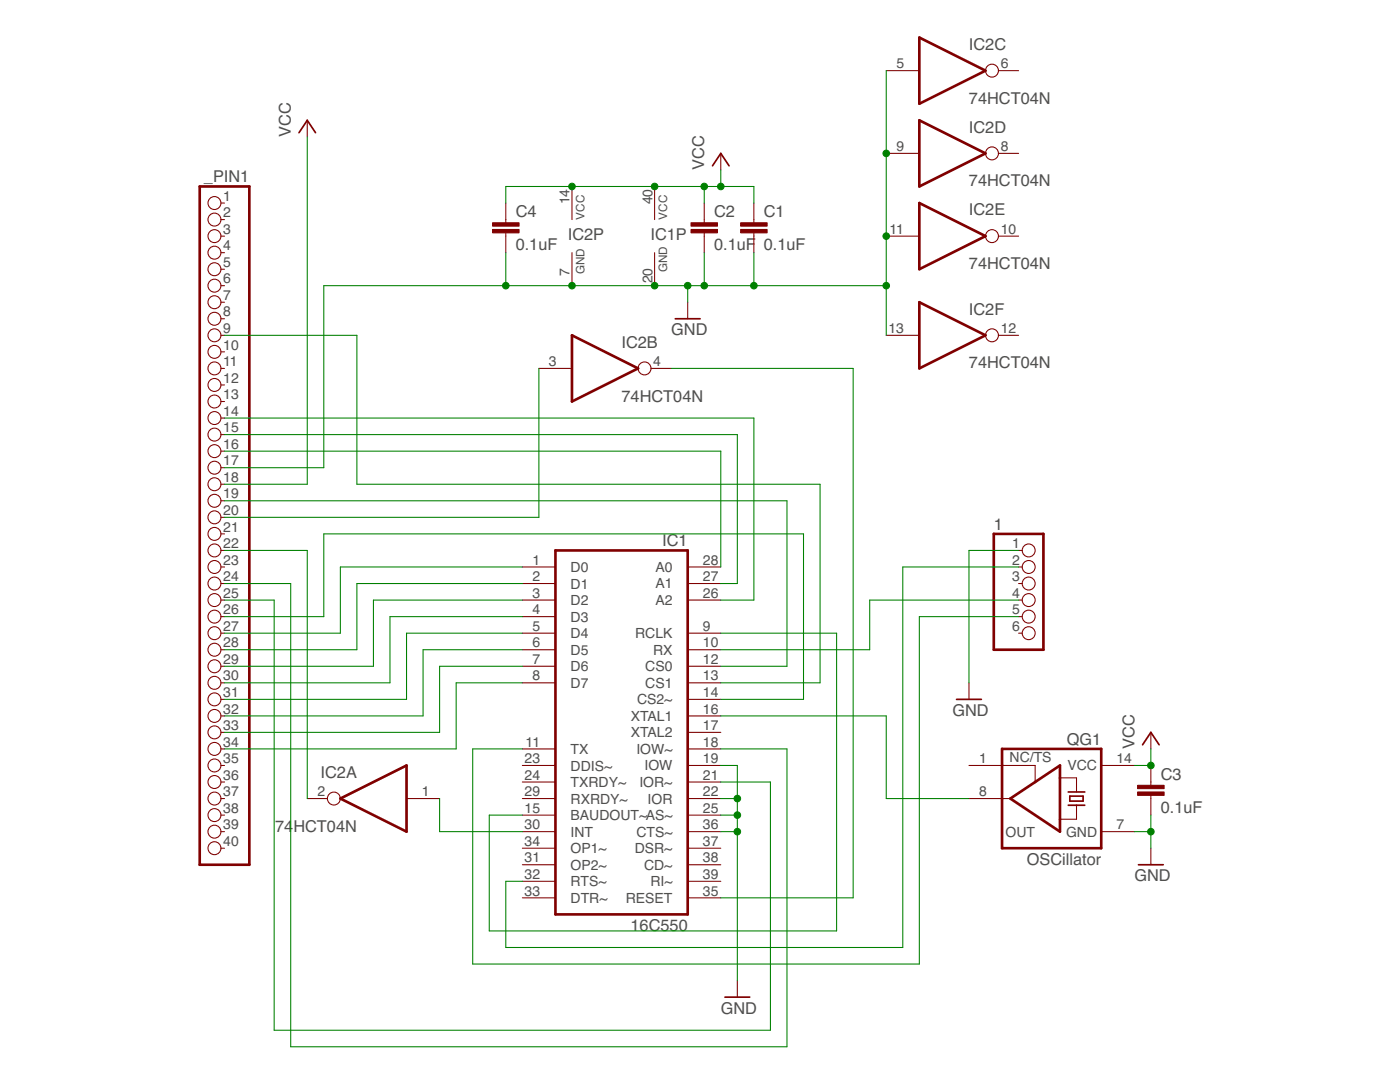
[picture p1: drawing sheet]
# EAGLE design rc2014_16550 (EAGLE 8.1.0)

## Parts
1  PINHD-1X6  [1X06]
_PIN1  PINHD-1X40  [1X40]
C1  0.1uF  C-EU050-024X044  [C050-024X044]
C2  0.1uF  C-EU050-024X044  [C050-024X044]
C3  0.1uF  C-EU050-024X044  [C050-024X044]
C4  0.1uF  C-EU050-024X044  [C050-024X044]
IC1  16C550  XR-16C550P  [DIL40]
IC2  74HCT04N  [DIL14]
QG1  OSCillator  XO-14  [DIL14S]

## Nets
/INT: _PIN1.22 IC2.2(A:O)
/IORQ: _PIN1.26 IC1.14(CS2~)
/M1: _PIN1.19 IC1.12(CS0)
/RD: _PIN1.25 IC1.21(IOR~)
/RST: _PIN1.20 IC2.3(B:I)
/RTS: 1.2 IC1.32(RTS~)
/WR: _PIN1.24 IC1.18(IOW~)
A0: _PIN1.16 IC1.28(A0)
A1: _PIN1.15 IC1.27(A1)
A2: _PIN1.14 IC1.26(A2)
A7: _PIN1.9 IC1.13(CS1)
D0: _PIN1.27 IC1.1(D0)
D1: _PIN1.28 IC1.2(D1)
D2: _PIN1.29 IC1.3(D2)
D3: _PIN1.30 IC1.4(D3)
D4: _PIN1.31 IC1.5(D4)
D5: _PIN1.32 IC1.6(D5)
D6: _PIN1.33 IC1.7(D6)
D7: _PIN1.34 IC1.8(D7)
GND: 1.1 _PIN1.17 C1.2 C2.2 C3.2 C4.2 IC1.19(IOW) IC1.20(GND) IC1.22(IOR) IC1.25(AS~) IC1.36(CTS~) IC2.5(C:I) IC2.7(P:GND) IC2.9(D:I) IC2.11(E:I) IC2.13(F:I) QG1.7(GND)
INT: IC1.30(INT) IC2.1(A:I)
N$14: IC1.9(RCLK) IC1.15(BAUDOUT~)
OSC: IC1.16(XTAL1) QG1.8(OUT)
RESET: IC1.35(RESET) IC2.4(B:O)
RX: 1.4 IC1.10(RX)
TX: 1.5 IC1.11(TX)
VCC: _PIN1.18 C1.1 C2.1 C3.1 C4.1 IC1.40(VCC) IC2.14(P:VCC) QG1.14(VCC)
Unconnected: 1.3 1.6 _PIN1.1 _PIN1.2 _PIN1.3 _PIN1.4 _PIN1.5 _PIN1.6 _PIN1.7 _PIN1.8 _PIN1.10 _PIN1.11 _PIN1.12 _PIN1.13 _PIN1.21 _PIN1.23 _PIN1.35 _PIN1.36 _PIN1.37 _PIN1.38 _PIN1.39 _PIN1.40 IC1.17(XTAL2) IC1.23(DDIS~) IC1.24(TXRDY~) IC1.29(RXRDY~) IC1.31(OP2~) IC1.33(DTR~) IC1.34(OP1~) IC1.37(DSR~) IC1.38(CD~) IC1.39(RI~) IC2.6(C:O) IC2.8(D:O) IC2.10(E:O) IC2.12(F:O) QG1.1(TS)
